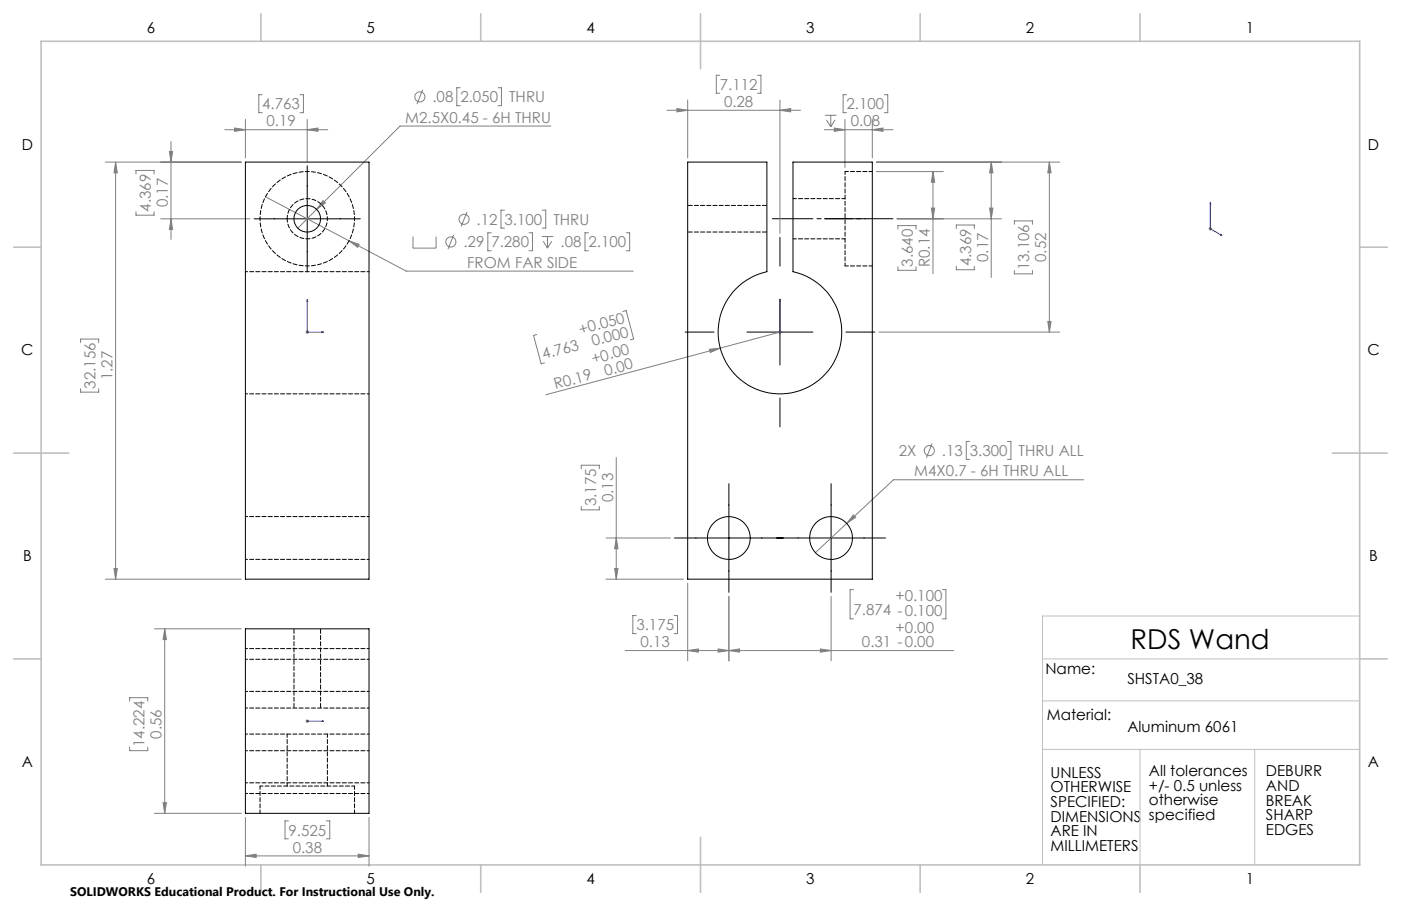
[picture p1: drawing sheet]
<svg xmlns="http://www.w3.org/2000/svg" width="432mm" height="279mm" viewBox="0 0 432 279" stroke-linecap="round" stroke-linejoin="round" font-family="sans-serif">
<g fill="none" stroke="#808080" stroke-width=".31">
<path d="M72.3 39.5l3.3 .5-3.3 .5zM75.6 36.8v11.9M80.8 29.2h-1v5.5h1M92.5 29.2h1v5.5h-1M94.7 36.8v13M130.3 27.7l-1.8 4.4M141.9 27.1h-1.1v5.5h1.1M153.5 27.1h1.1v5.5h-1.1M169.8 38.9h-46.5l-25.7 25.7M205.6 34h41.1M208.6 33.5l3.3 .5-3.3 .5zM211.9 30.8v17.9"/>
<path d="M221.8 23.2h-1v5.6h1M233.5 23.2h1v5.6h-1M240.4 34l3.3-.5v1zM240.4 30.8v41.1M254.3 35.6h3.5M254.7 37l1.3 2.1M256 35.6v3.5M257.1 39.5l3.3 .5-3.3 .5zM257.4 37l-1.4 2.1M260.4 36.8v14.8M260.9 29.2h-1v5.5h1M268.9 36.8v11.9"/>
<path d="M272.6 29.2h1v5.5h-1M32.5 50h41.9M35.6 50l.6 3.3h-1.1zM35.6 50v128.6M41.9 53.7v-1.1h5.6v1.1M52.2 46.7h1l-.5 3.3zM52.7 43.6v30.2M69.3 40h31.7M94.7 40l3.3-.5v1zM254.1 40h21.1M268.9 40l3.2-.5v1zM270.1 50h56.5"/>
<path d="M270.1 52.9h20.6M287.5 52.9v31.5M287.5 52.9l.6 3.3h-1zM305.5 50l.5 3.3h-1zM305.5 50v35.5M323.4 50v52.4M323.4 50l.6 3.3h-1.1zM41.9 65.3v1.1h5.6v-1.1M49.5 67.5h27.5M52.7 67.5l.5 3.3h-1zM81.8 60.7l25.8 13.6M97.6 64.6l-5.8 5.8"/>
<path d="M99.6 61.9l.7 .7-2.7 2zM107.6 74.3l3.1 1.1-.5 .9zM107.6 74.3l17.6 9.3h70M127.3 73v3.5h7.1v-3.5M139.8 72.4l-1.7 4.4M143.9 65.4l-1.8 4.5M151.4 71.8h-1v5.5h1M155.5 64.8h-1.1v5.5h1.1M163.1 71.8h1v5.5h-1M167 73h3.5M167.1 64.8h1.1v5.5h-1.1M167.4 74.4l1.3 2.1"/>
<path d="M168.7 73v3.5M170.1 74.4l-1.4 2.1M181.4 71.8h-1.1v5.5h1.1M193 71.8h1.1v5.5h-1.1M276.5 67.5h32.2M276.8 70.7v-1.1h5.5v1.1M287.1 64.2h1l-.6 3.3zM294.7 70.5v-1.1h5.6v1.1M305 64.2h1l-.5 3.3zM312.6 69.2v-1.1h5.6v1.1M372.5 70.6h1.1M372.7 70.2l.7 .7"/>
<path d="M373 70.1v1M373.4 70.2l-.7 .7M191.9 96.1l1.1-.3 2.3 8.7-1 .3M276.8 82.3v1.1h5.5v-1.1M294.7 82.1v1.1h5.6v-1.1M312.6 83.4v1.1h5.6v-1.1M322.9 99.1h1.1l-.6 3.3zM24.8 105.7v-1.1h5.6v1.1M24.8 119.9v1h5.6v-1M94.2 102.4h1M94.3 102.1l.7 .7M94.7 101.9v1"/>
<path d="M95 102.1l-.7 .7M165.5 103.2l-1.1 .2 2.4 8.8 1-.3M218.7 107.7l3.3-.3-3.1 1.3zM239.9 102.4h1M240 102.1l.7 .7M240.4 102.4l-72.2 19.3M240.4 101.9v1M240.7 102.1l-.7 .7M270.9 102.4h55.7M287.3 136.7l-1.8 4.5M298.9 136.1h-1.1v5.6h1.1M310.5 136.1h1.1v5.6h-1.1"/>
<path d="M179.1 144.5v-1h5.6v1M179.1 156.2v1h5.6v-1M189.9 141.1v37.5M263 158.8l.7 .7-2.8 1.9zM334 148h-58.6l-24.1 22.4M32.5 178.6h41.9M35.1 175.3h1.1l-.6 3.3zM186.8 178.6h23.9M186.8 165.9h19.8M189.4 175.3h1.1l-.6 3.3zM189.9 165.9l.6 3.3h-1.1zM211.9 179.9v23.9"/>
<path d="M47.6 193.9h26.8M50.8 193.9l.5 3.3h-1zM50.8 193.9v56.9M196.1 189.8h-1v5.6h1M207.8 189.8h1v5.6h-1M224.6 183.9v19.9M256.2 183.9v19.9M263.1 181.8h-1.1v9.1h1.1M290.4 181.8h1.1v9.1h-1.1M40 216.2v-1h5.5v1M192.7 200.6h101.2M211.9 200.6l3.3-.5v1z"/>
<path d="M221.3 200.1l3.3 .5-3.3 .5zM224.6 200.6l3.3-.5v1zM252.8 200.1l3.4 .5-3.4 .5zM40 230.4v1.1h5.5v-1.1M94.2 222.4h1M94.3 222l.7 .7M94.7 221.9v1M95 222l-.7 .7M47.6 250.8h26.8M50.3 247.5h1l-.5 3.3zM75.6 252.1v15M88.9 253.2h-1.1v5.5h1.1"/>
<path d="M100.5 253.2h1.1v5.5h-1.1M113.7 252.1v15M75.6 263.9l3.4-.5v1zM75.6 263.9h38.1M110.4 263.4l3.3 .5-3.3 .5z"/>
<circle cx="129.4" cy="29.9" r="1.55"/>
<circle cx="139" cy="74.6" r="1.55"/>
<circle cx="143" cy="67.6" r="1.56"/>
<circle cx="286.4" cy="139" r="1.56"/>
</g>
<g fill="none" stroke="#00f" stroke-width=".31">
<path d="M373 62.4l.1 .4zM373 62.4v8.2l3.6 2M376.2 72.3l.4 .3-.4-.1zM94.7 92.4v10h5M94.7 92.4l.1 .5h-.2zM240.4 92.4v.5v-.5M240.4 92.4v10M99.2 102.3l.5 .1-.5 .2zM240.4 102.3v.3zM240.4 102.4h.1M94.6 222.4h.2zM94.7 222.4h.1"/>
<path d="M94.7 222.4h5M99.7 222.4h-.5h.5"/>
</g>
<path d="M238.1 67.5h28.7" fill="none" stroke="#000" stroke-width=".31" stroke-dasharray="15.2 1.3 1.3 1.3" stroke-dashoffset="2.8"/>
<path d="M254.1 67.5h21.1" fill="none" stroke="#000" stroke-width=".31" stroke-dasharray="15.2 1.3 1.3 1.3" stroke-dashoffset="6.6"/>
<path d="M94.7 51.1v32.7M78.3 67.5h32.8M240.4 73.2v8.9M240.4 92.3v20.3M211.2 102.4h8.9M230.2 102.4h20.3M260.7 102.4h8.9M240.4 122.7v8.9M224.6 149.2v33.5M256.2 149.2v33.5M207.9 165.9h65" fill="none" stroke="#000" stroke-width=".31"/>
<path d="M419.1 190h-97.8v76.7M321.3 203.2h97.8M321.3 216.1h97.8M321.3 231.1h97.8M351.4 231.1v35.6M386.7 231.1v35.6" fill="none" stroke="#c0c0c0" stroke-width=".31"/>
<g fill="none" stroke="#c0c0c0" stroke-width=".5">
<path d="M12.7 12.7h406.4v254h-406.4zM80.4 4.2v8.5M148.2 4.2v8.5M215.9 4.2v17M283.6 4.2v8.5M351.4 4.2v8.5M4.2 76.2h8.5M419.1 76.2h8.5M4.2 139.7h17M410.6 139.7h17M4.2 203.2h8.5M419.1 203.2h8.5"/>
<path d="M215.9 258.2v17M80.4 266.7v8.5M148.2 266.7v8.5M283.6 266.7v8.5M351.4 266.7v8.5"/>
</g>
<g fill="#00f">
<path d="M99.2 102.3l.5 .1-.5 .2zM94.7 92.4l.1 .5h-.2z"/>
<path d="M240.4 102.3v.3zM240.4 92.4v.5zM99.2 222.4h.5zM94.6 222.4h.2zM376.2 72.3l.4 .3-.4-.1zM373 62.4l.1 .4z"/>
</g>
<g fill="#808080">
<path d="M218.7 107.7l3.3-.3-3.1 1.3z"/>
<path d="M94.7 40l3.3-.5v1zM72.3 39.5l3.3 .5-3.3 .5zM268.9 40l3.2-.5v1zM257.1 39.5l3.3 .5-3.3 .5z"/>
<path d="M99.6 61.9l-2 2.7 2.7-2zM107.6 74.3l2.6 2 .5-.9zM224.6 200.6l3.3-.5v1zM252.8 200.1l3.4 .5-3.4 .5zM263 158.8l-2.1 2.6 2.8-1.9zM75.6 263.9l3.4-.5v1zM110.4 263.4l3.3 .5-3.3 .5z"/>
<path d="M189.4 175.3h1.1l-.6 3.3zM189.9 165.9l.6 3.3h-1.1z"/>
<path d="M52.2 46.7h1l-.5 3.3zM52.7 67.5l.5 3.3h-1zM35.6 50l.6 3.3h-1.1zM35.1 175.3h1.1l-.6 3.3zM305.5 50l.5 3.3h-1zM305 64.2h1l-.5 3.3zM287.5 52.9l.6 3.3h-1zM287.1 64.2h1l-.6 3.3zM323.4 50l.6 3.3h-1.1zM322.9 99.1h1.1l-.6 3.3zM50.8 193.9l.5 3.3h-1zM50.3 247.5h1l-.5 3.3z"/>
<path d="M211.9 200.6l3.3-.5v1zM221.3 200.1l3.3 .5-3.3 .5zM208.6 33.5l3.3 .5-3.3 .5zM240.4 34l3.3-.5v1z"/>
</g>
<g fill="none" stroke="#000" stroke-width=".31">
<path d="M75.6 50h38.1v128.6h-38.1zM211.9 50h24.5v33.8a19.1 19.1 0 0 0-11.8 29.3 19.1 19.1 0 0 0 31.6 0 19.1 19.1 0 0 0-11.8-29.3v-33.8h24.5v128.6h-57zM75.6 193.9h38.1v56.9h-38.1z"/>
<circle cx="94.7" cy="67.5" r="4.1"/>
<circle cx="224.6" cy="165.9" r="6.6"/>
<circle cx="256.1" cy="165.9" r="6.6"/>
</g>
<g fill="none" stroke="#000" stroke-width=".31" stroke-dasharray="1.3 .6" stroke-dashoffset=".6">
<path d="M80.1 67.5a14.6 14.6 0 0 1 21.5-12.9 14.6 14.6 0 0 1 1.1 25 14.6 14.6 0 0 1-22.5-10.9l-.1-1.2M113.8 83.8h-38.1M75.7 121.5h38.1M113.8 159.3h-38.1M75.7 172.5h38.1M75.7 213.2h38.1M113.8 218.4h-38.1M113.8 200h-38.1M113.8 203.3h-38.1M113.8 226.4h-38.1M113.8 231.5h-38.1M75.7 244.7h38.1"/>
<path d="M75.7 241.4h38.1"/>
</g>
<path d="M268.9 52.9h-8.4M88.5 67.5a6.2 6.2 0 0 1 9.1-5.5 6.2 6.2 0 0 1 .7 10.5 6.2 6.2 0 0 1-9.7-4.3l-.1-.7M244.4 73.7h16.1M260.5 61.3h-16.1M260.5 82h8.4M88.5 226.4v16M80.1 242.4v8.4M100.9 242.4v-16M109.3 250.8v-8.4" fill="none" stroke="#000" stroke-width=".31" stroke-dasharray="1.3 .6" stroke-dashoffset=".2"/>
<path d="M260.5 52.9v29.1M109.3 242.4h-29.2" fill="none" stroke="#000" stroke-width=".31" stroke-dasharray="1.3 .6" stroke-dashoffset=".4"/>
<path d="M212 71.6h24.4M236.4 63.4h-24.4M90.6 193.9v24.5M98.8 218.4v-24.5" fill="none" stroke="#000" stroke-width=".31" stroke-dasharray="1.3 .6" stroke-dashoffset="-.2"/>
<text font-size="8.5" x="348.5" y="200.2">RDS Wand</text>
<g font-size="4.7">
<text x="45.3" y="10.1">6</text>
<text x="113" y="10.1">5</text>
<text x="180.7" y="10.1">4</text>
<text x="248.5" y="10.1">3</text>
<text x="316.2" y="10.1">2</text>
<text x="383.9" y="10.1">1</text>
<text x="6.7" y="46.1">D</text>
<text x="421.6" y="46.1">D</text>
<text x="6.6" y="109.6">C</text>
<text x="421.5" y="109.6">C</text>
<text x="7.1" y="173.1">B</text>
<text x="422" y="173.1">B</text>
<text x="322.2" y="207.7">Name:</text>
<text x="347.5" y="211.1">SHSTA0_38</text>
<text x="322.7" y="221.9">Material:</text>
<text x="347.5" y="225.9">Aluminum 6061</text>
<text x="6.7" y="236.6">A</text>
<text x="323.8" y="239.8">UNLESS</text>
<text x="354.1" y="239.3">All tolerances</text>
<text x="390.2" y="239.4">DEBURR</text>
<text x="421.6" y="236.6">A</text>
<text x="323.8" y="244.3">OTHERWISE</text>
<text x="354.1" y="243.9">+/- 0.5 unless</text>
<text x="390.2" y="243.9">AND</text>
<text x="323.8" y="248.8">SPECIFIED:</text>
<text x="354.1" y="248.4">otherwise</text>
<text x="390.2" y="248.4">BREAK</text>
<text x="323.8" y="253.4">DIMENSIONS</text>
<text x="323.8" y="257.9">ARE IN</text>
<text x="354.1" y="252.9">specified</text>
<text x="390.2" y="252.9">SHARP</text>
<text x="390.2" y="257.5">EDGES</text>
<text x="323.8" y="262.4">MILLIMETERS</text>
<text x="45.3" y="272.6">6</text>
<text x="113" y="272.6">5</text>
<text x="180.7" y="272.6">4</text>
<text x="248.5" y="272.6">3</text>
<text x="316.2" y="272.6">2</text>
<text x="383.9" y="272.6">1</text>
</g>
<g font-size="4.7" fill="#808080">
<text x="221.9" y="27.7">7.112</text>
<text x="80.8" y="33.7">4.763</text>
<text x="133.3" y="31.6">.08</text>
<text x="141.9" y="31.6">2.050</text>
<text x="156.9" y="31.6">THRU</text>
<text x="223.1" y="33">0.28</text>
<text x="260.9" y="33.7">2.100</text>
<text x="82.1" y="39">0.19</text>
<text x="124.9" y="37.8">M2.5X0.45 - 6H THRU</text>
<text x="262.2" y="39">0.08</text>
<text x="46.5" y="65.3" transform="rotate(-90 46.5 65.3)">4.369</text>
<text x="51.7" y="64" transform="rotate(-90 51.7 64)">0.17</text>
<text x="146.9" y="69.3">.12</text>
<text x="155.5" y="69.3">3.100</text>
<text x="170.6" y="69.3">THRU</text>
<text x="142.8" y="76.3">.29</text>
<text x="151.4" y="76.3">7.280</text>
<text x="172.8" y="76.3">.08</text>
<text x="181.4" y="76.3">2.100</text>
<text x="144" y="82.6">FROM FAR SIDE</text>
<text x="281.3" y="82.3" transform="rotate(-90 281.3 82.3)">3.640</text>
<text x="286.6" y="82.4" transform="rotate(-90 286.6 82.4)">R0.14</text>
<text x="299.3" y="82.1" transform="rotate(-90 299.3 82.1)">4.369</text>
<text x="304.5" y="80.8" transform="rotate(-90 304.5 80.8)">0.17</text>
<text x="317.2" y="83.4" transform="rotate(-90 317.2 83.4)">13.106</text>
<text x="322.4" y="80.8" transform="rotate(-90 322.4 80.8)">0.52</text>
<text x="178.9" y="103.2" transform="rotate(-15 178.9 103.2)">+0.050</text>
<text x="182.8" y="106.8" transform="rotate(-15 182.8 106.8)">0.000</text>
<text x="167.5" y="110.8" transform="rotate(-15 167.5 110.8)">4.763</text>
<text x="182.8" y="112.2" transform="rotate(-15 182.8 112.2)">+0.00</text>
<text x="29.4" y="119.8" transform="rotate(-90 29.4 119.8)">32.156</text>
<text x="34.6" y="117.3" transform="rotate(-90 34.6 117.3)">1.27</text>
<text x="186.7" y="115.9" transform="rotate(-15 186.7 115.9)">0.00</text>
<text x="171.2" y="120" transform="rotate(-15 171.2 120)">R0.19</text>
<text x="277" y="140.7">2X</text>
<text x="290.3" y="140.7">.13</text>
<text x="298.9" y="140.7">3.300</text>
<text x="314" y="140.7">THRU ALL</text>
<text x="281.8" y="146.9">M4X0.7 - 6H THRU ALL</text>
<text x="188.9" y="154.9" transform="rotate(-90 188.9 154.9)">0.13</text>
<text x="183.7" y="156.2" transform="rotate(-90 183.7 156.2)">3.175</text>
<text x="276" y="185.3">+0.100</text>
<text x="263.1" y="189.8">7.874 -0.100</text>
<text x="196.1" y="194.4">3.175</text>
<text x="276" y="195.1">+0.00</text>
<text x="197.4" y="199.6">0.13</text>
<text x="265.7" y="199.6">0.31 -0.00</text>
<text x="49.8" y="227.8" transform="rotate(-90 49.8 227.8)">0.56</text>
<text x="44.5" y="230.4" transform="rotate(-90 44.5 230.4)">14.224</text>
<text x="88.9" y="257.7">9.525</text>
<text x="90.2" y="262.9">0.38</text>
</g>
<text font-size="3.8" x="21.6" y="276.3">SOLIDWORKS Educational Product. For Instructional Use Only.</text>
</svg>
